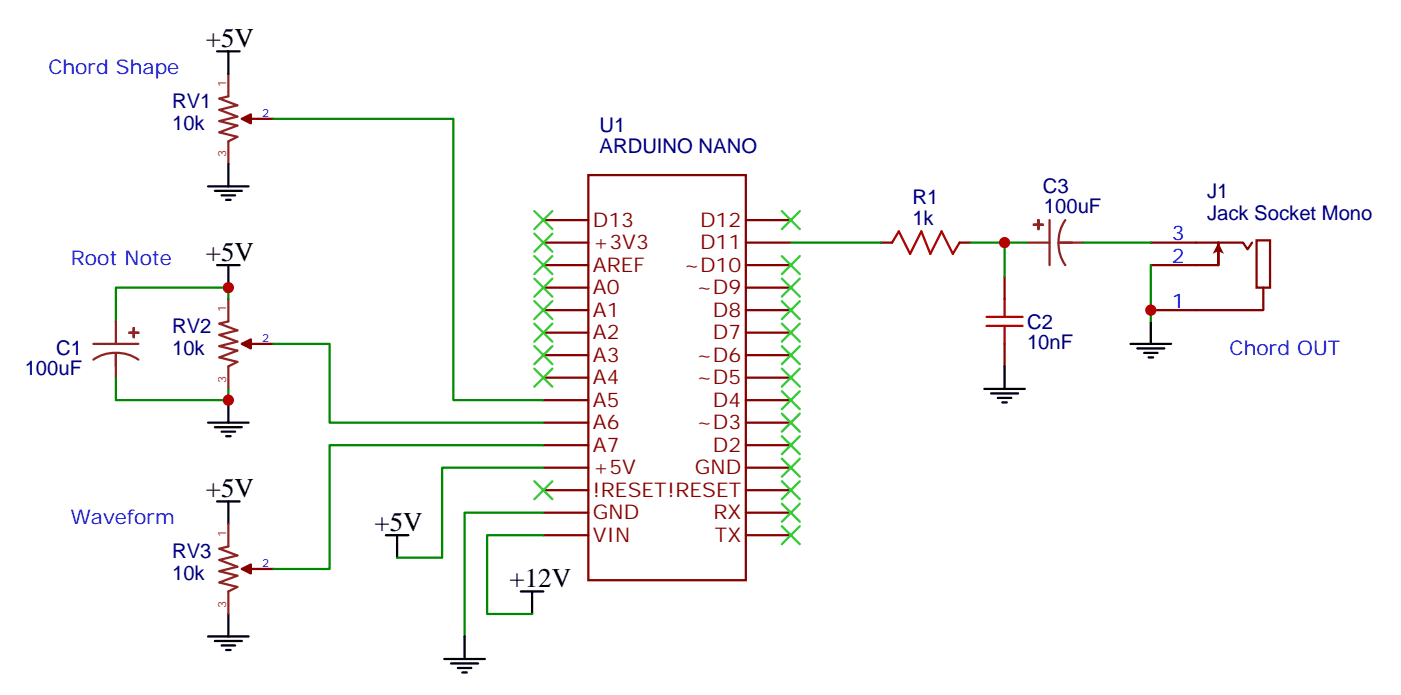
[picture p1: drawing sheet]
<svg xmlns="http://www.w3.org/2000/svg" width="220mm" height="109mm" viewBox="0 0 220 109" stroke-linecap="round" stroke-linejoin="round" font-family="sans-serif">
<g fill="none" stroke="#000" stroke-width=".35">
<path d="M34 8h3.6M35.8 8v3.6M32.6 29.2h6.4M33.7 29.9h4.2M34.7 30.6h2.2M35.5 31.3h.7M35.8 25.7v3.5M34 41.6h3.6M35.8 41.6v3.5M157.5 57.4v3.6M32.6 66.3h6.4M33.7 67h4.2"/>
<path d="M34 78.6h3.6M34.7 67.7h2.2M35.5 68.4h.7M35.8 62.7v3.6M35.8 78.6v3.5M154.3 61h6.4M155.4 61.7h4.2M156.5 62.4h2.1M157.2 63.1h.7M32.6 99.8h6.4M35.8 96.2v3.6M60.5 83.9h3.5"/>
<path d="M62.3 83.9v3.5M72.8 99.8v3.5M81.7 92.7h3.5M83.4 92.7v3.5M33.7 100.5h4.2M34.7 101.2h2.2M35.5 101.9h.7M69.7 103.3h6.3M70.7 104h4.3M71.8 104.7h2.1M72.5 105.4h.7"/>
</g>
<g fill="none" stroke="#870000" stroke-width=".35">
<path d="M39.3 18.6h3.6M85.2 34.5h7.1M85.2 38h7.1M92.3 27.4h24.6v63.5h-24.6zM116.9 34.5h7.1M116.9 38h7.1M138.1 38h1.8M150.5 38h1.7M180.4 38h14.5l.7 1.1 .7-1.1M197 37.7h2.1v7.4h-2.1zM39.3 53.9h3.6M85.2 45.1h7.1"/>
<path d="M85.2 48.6h7.1M85.2 52.1h7.1M85.2 55.7h7.1M85.2 59.2h7.1M85.2 41.6h7.1M116.9 45.1h7.1M116.9 48.6h7.1M116.9 52.1h7.1M116.9 55.7h7.1M116.9 59.2h7.1M116.9 41.6h7.1M157.5 43.3v3.5"/>
<path d="M157.5 53.9v3.5M180.4 41.6h10.6M191 41.6v-3.6v3.6M198.1 45.1v3.5h-17.7M85.2 62.7h7.1M85.2 66.3h7.1M85.2 69.8h7.1M85.2 76.8h7.1M85.2 73.3h7.1M116.9 62.7h7.1M116.9 66.3h7.1M116.9 69.8h7.1"/>
<path d="M116.9 76.8h7.1M116.9 73.3h7.1M39.3 89.2h3.6M85.2 83.9h7.1M85.2 80.4h7.1M116.9 83.9h7.1M116.9 80.4h7.1"/>
</g>
<path d="M42.9 18.6h28.2v44.1h14.1M124 38h14.1M152.2 38h5.3v5.3M157.5 38h3.5M18.2 59.2v3.5h17.6v-1.7M35.8 46.8v-1.7h-17.6v5.3M42.9 53.9h8.8v12.4h33.5M85.2 73.3h-15.9v14.1h-7M85.2 69.8h-33.5v19.4h-8.8M85.2 83.9h-8.8v12.3h7M85.2 80.4h-12.4v19.4" fill="none" stroke="#008700" stroke-width=".35"/>
<g fill="none" stroke="#8c2424" stroke-width=".35">
<path d="M35.8 11.6v3.5l-1.4 .4 2.8 1-2.8 .7 2.8 1.1-2.8 .7 2.8 .7-2.8 1 2.8 .7-1.4 .8v3.5M37.9 18.6h1.4M161 38h3.6M164.6 34.5v7.1M166 38a5.7 5.7 0 0 0 1 3.6M166 38h3.9M167 34.5a5.8 5.8 0 0 0-1 3.5M14.6 53.9h7.1M18.2 55.3a5.7 5.7 0 0 0-3.6 1.1M18.2 55.3a5.8 5.8 0 0 1 3.5 1.1M18.2 50.4v3.5M18.2 55.3v3.9"/>
<path d="M35.8 46.8v3.6l-1.4 .3 2.8 1.1-2.8 .7 2.8 1.1-2.8 .7 2.8 .7-2.8 1 2.8 .7-1.4 .7v3.6M37.9 53.9h1.4M35.8 82.1v3.6l-1.4 .3 2.8 1.1-2.8 .7 2.8 1-2.8 .7 2.8 .7-2.8 1.1 2.8 .7-1.4 .7v3.5M37.9 89.2h1.4"/>
</g>
<g fill="#870000" stroke="#870000" stroke-width=".35">
<path d="M37.9 18.6l1.4-.7v1.4z"/>
<path d="M37.9 53.9l1.4-.7v1.4z"/>
<path d="M37.9 89.2l1.4-.7v1.4z"/>
</g>
<g fill="#8c2424" stroke="#8c2424" stroke-width=".35">
<path d="M20.3 52.1l1.4 .1z"/>
<path d="M21 51.4v1.4z"/>
<path d="M162.8 34.5v1.4z"/>
<path d="M162.1 35.2h1.4z"/>
</g>
<g fill="none" stroke="#3c3" stroke-width=".35">
<path d="M83.8 33.1l2.8 2.8M83.8 36.6l2.8 2.8M86.6 33.1l-2.8 2.8M86.6 36.6l-2.8 2.8M122.6 33.1l2.8 2.8M125.4 33.1l-2.8 2.8M83.8 40.1l2.8 2.9M83.8 43.7l2.8 2.8M83.8 47.2l2.8 2.8M83.8 50.7l2.8 2.9M83.8 54.3l2.8 2.8M83.8 57.8l2.8 2.8"/>
<path d="M86.6 40.1l-2.8 2.9M86.6 43.7l-2.8 2.8M86.6 47.2l-2.8 2.8M86.6 50.7l-2.8 2.9M86.6 54.3l-2.8 2.8M86.6 57.8l-2.8 2.8M122.6 57.8l2.8 2.8M122.6 54.3l2.8 2.8M122.6 50.7l2.8 2.9M122.6 47.2l2.8 2.8M122.6 43.7l2.8 2.8M122.6 40.1l2.8 2.9"/>
<path d="M125.4 57.8l-2.8 2.8M125.4 54.3l-2.8 2.8M125.4 50.7l-2.8 2.9M125.4 47.2l-2.8 2.8M125.4 43.7l-2.8 2.8M125.4 40.1l-2.8 2.9M83.8 75.4l2.8 2.8M86.6 75.4l-2.8 2.8M122.6 79l2.8 2.8M122.6 75.4l2.8 2.8M122.6 71.9l2.8 2.8M122.6 68.4l2.8 2.8"/>
<path d="M122.6 64.8l2.8 2.9M122.6 61.3l2.8 2.8M125.4 79l-2.8 2.8M125.4 75.4l-2.8 2.8M125.4 71.9l-2.8 2.8M125.4 68.4l-2.8 2.8M125.4 64.8l-2.8 2.9M125.4 61.3l-2.8 2.8M122.6 82.5l2.8 2.8M125.4 82.5l-2.8 2.8"/>
</g>
<path d="M139.9 38l1-1.7 1.8 3.5 1.8-3.5 1.4 3.5 1.7-3.5 1.8 3.5 1.1-1.8M154.7 51.1h5.6M154.7 49.7h5.6M157.5 46.8v2.9M157.5 51.1v2.8" fill="none" stroke="#a10000" stroke-width=".35"/>
<path d="M191 38l.9 1.8-.9-.4-.9 .4z" fill="#870000"/>
<path d="M177.3 53.9h6.3M178.3 54.6h4.3M179.4 55.3h2.1M180.1 56h.7M180.4 50.4v3.5" fill="none" stroke="#000" stroke-width=".35"/>
<path d="M169.9 38h10.5M180.4 41.6v8.8" fill="none" stroke="#008700" stroke-width=".35"/>
<g fill="#c00">
<circle cx="35.8" cy="45.1" r=".88"/>
<circle cx="35.8" cy="62.7" r=".88"/>
<circle cx="157.5" cy="38" r=".88"/>
<circle cx="180.4" cy="48.6" r=".88"/>
</g>
<g font-size="4.2">
<text x="32.3" y="7.3">+5V</text>
<text x="32.3" y="40.9">+5V</text>
<text x="32.3" y="77.9">+5V</text>
<text x="58.7" y="83.2">+5V</text>
<text x="79.9" y="92">+12V</text>
</g>
<g font-size="3.2" fill="#00f">
<text x="7.6" y="11.6">Chord Shape</text>
<text x="11.1" y="41.6">Root Note</text>
<text x="183.7" y="37.7">3</text>
<text x="183.7" y="41.2">2</text>
<text x="183.7" y="48.3">1</text>
<text x="192.8" y="55.7">Chord OUT</text>
<text x="11.1" y="82.1">Waveform</text>
</g>
<g font-size="3.2" fill="#000080">
<text x="27" y="16.9">RV1</text>
<text x="27" y="20.4">10k</text>
<text x="94" y="23.9">ARDUINO NANO</text>
<text x="94" y="20.7">U1</text>
<text x="143.1" y="35.2">1k</text>
<text x="143.1" y="32">R1</text>
<text x="163.5" y="30.3">C3</text>
<text x="163.7" y="33.4">100uF</text>
<text x="189.3" y="34.5">Jack Socket Mono</text>
<text x="189.3" y="31">J1</text>
<text x="27" y="52.1">RV2</text>
<text x="161" y="51.5">C2</text>
<text x="3.9" y="58.8">100uF</text>
<text x="8.8" y="55.7">C1</text>
<text x="27" y="55.7">10k</text>
<text x="161" y="54.7">10nF</text>
<text x="27" y="87.4">RV3</text>
<text x="27" y="90.9">10k</text>
</g>
<g font-size="3.2" fill="#800">
<text x="93" y="35.6">D13</text>
<text x="109.8" y="35.6">D12</text>
<text x="93" y="39.1">+3V3</text>
<text x="109.8" y="39.1">D11</text>
<text x="93" y="46.1">A0</text>
<text x="93" y="42.6">AREF</text>
<text x="107.2" y="42.6">~D10</text>
<text x="109.2" y="46.1">~D9</text>
<text x="93" y="49.7">A1</text>
<text x="93" y="53.2">A2</text>
<text x="111.8" y="53.2">D7</text>
<text x="111.8" y="49.7">D8</text>
<text x="93" y="56.7">A3</text>
<text x="109.2" y="56.7">~D6</text>
<text x="93" y="60.3">A4</text>
<text x="93" y="63.8">A5</text>
<text x="109.2" y="60.3">~D5</text>
<text x="111.8" y="63.8">D4</text>
<text x="93" y="67.3">A6</text>
<text x="93" y="70.8">A7</text>
<text x="109.2" y="67.3">~D3</text>
<text x="111.8" y="70.8">D2</text>
<text x="93" y="77.9">!RESET!RESET</text>
<text x="93" y="74.4">+5V</text>
<text x="109" y="74.4">GND</text>
<text x="93" y="81.4">GND</text>
<text x="111.9" y="81.4">RX</text>
<text x="93" y="84.9">VIN</text>
<text x="112.1" y="84.9">TX</text>
</g>
<g font-size="1.8" fill="#8d2323">
<text x="35.5" y="13.7" transform="rotate(-90 35.5 13.7)">1</text>
<text x="35.5" y="24.7" transform="rotate(-90 35.5 24.7)">3</text>
<text x="35.5" y="49" transform="rotate(-90 35.5 49)">1</text>
<text x="35.5" y="60" transform="rotate(-90 35.5 60)">3</text>
<text x="35.5" y="84.2" transform="rotate(-90 35.5 84.2)">1</text>
<text x="35.5" y="95.2" transform="rotate(-90 35.5 95.2)">3</text>
</g>
<g font-size="1.8" fill="#00f">
<text x="41.1" y="18.3">2</text>
<text x="41.1" y="53.6">2</text>
<text x="41.1" y="88.8">2</text>
</g>
</svg>
